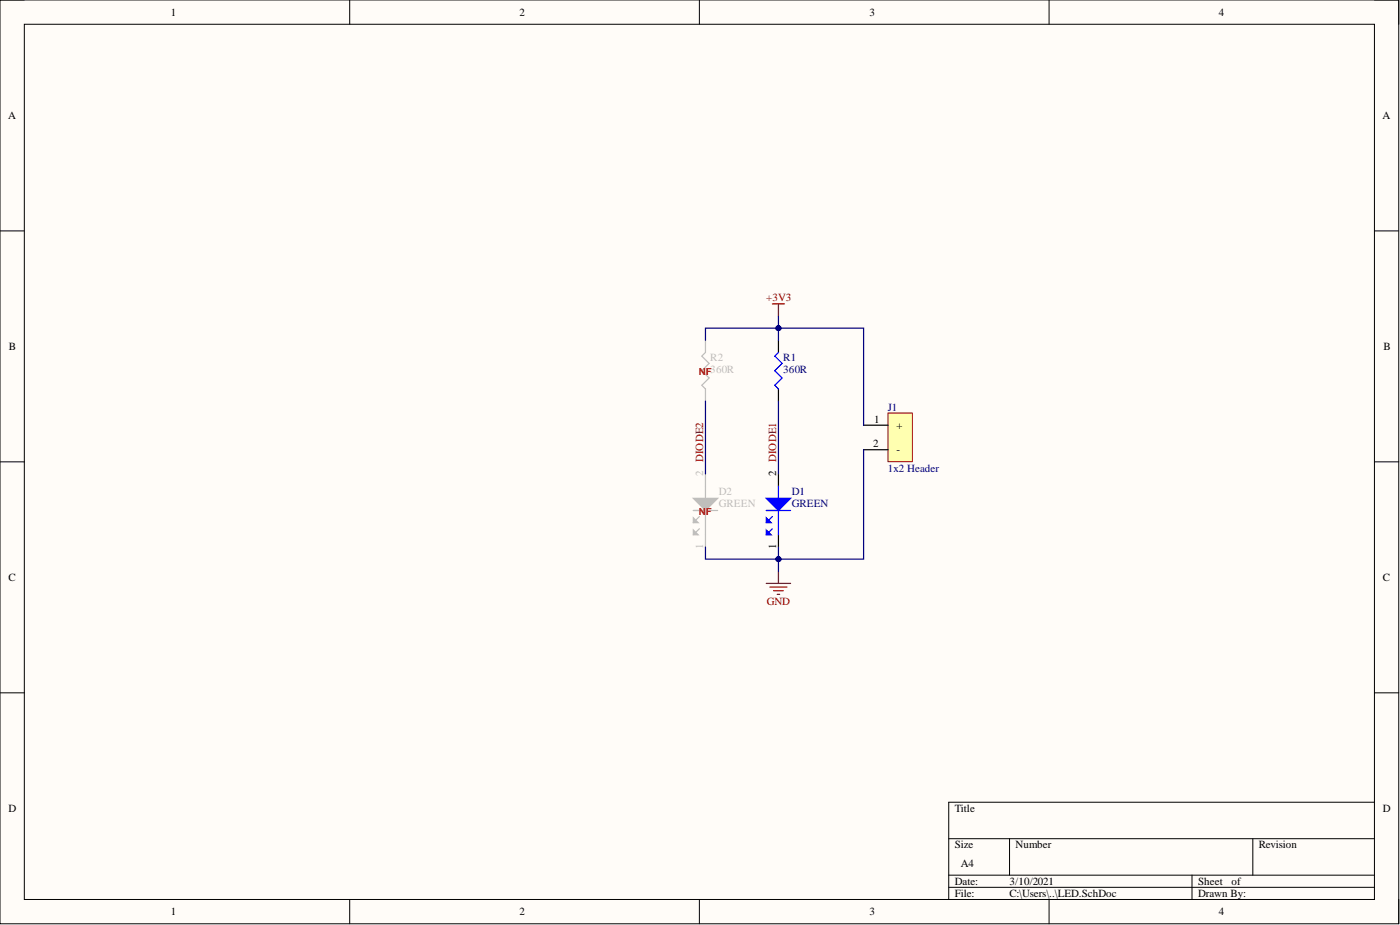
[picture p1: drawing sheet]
<svg xmlns="http://www.w3.org/2000/svg" width="292mm" height="193mm" viewBox="0 0 292 193" stroke-linecap="round" stroke-linejoin="round" font-family="sans-serif">
<path d="M0 0h291.8v192.7h-291.8z" fill-rule="evenodd" fill="#fffcf8"/>
<path d="M0 0h291.8v192.7h-291.8z" fill="none" stroke="#000" stroke-width=".21"/>
<path d="M5.1 5.1h281.7v182.5h-281.7z" fill-rule="evenodd" fill="#fffcf8"/>
<g fill="none" stroke="#000" stroke-width=".21">
<path d="M0 0h5.1M73 0v5.1M145.9 0v5.1M218.9 0v5.1M286.8 0h5v5.1M5.1 5.1h281.7v182.5h-281.7zM0 48.2h5.1M286.8 48.2h5M0 96.4h5.1M286.8 96.4h5M0 144.5h5.1M286.8 144.5h5"/>
<path d="M197.9 175h88.9M210.6 175v7.6M261.4 175v7.6M286.8 167.4h-88.9v20.2M73 187.6v5.1M145.9 187.6v5.1M197.9 182.6h88.9M197.9 185.1h88.9M218.9 187.6v5.1M248.7 182.6v5M291.8 187.6v5.1"/>
</g>
<path d="M185.3 86.2h5.1v10.1h-5.1z" fill-rule="evenodd" fill="#ffffb0"/>
<path d="M185.3 86.2h5.1v10.1h-5.1z" fill="none" stroke="#800000" stroke-width=".21"/>
<path d="M162.4 71v2.5M162.4 81.1v2.6M162.4 98.9v2.5M180.2 93.8h5.1M180.2 88.7h5.1M162.4 111.6v2.5" fill="none" stroke="#000" stroke-width=".25"/>
<path d="M162.4 73.5l-.7 .8 1.5 1.5-1.5 1.5 1.5 1.6-1.5 1.5 .7 .7M159.9 106.5h5.1M161.1 107.8l-1.2 1.2M162.4 101.4v2.6M162.4 106.5v5.1" fill="none" stroke="#00f" stroke-width=".25"/>
<path d="M159.9 104h5.1l-2.6 2.5z" fill="#00f"/>
<path d="M159.9 104h5.1l-2.6 2.5z" fill="none" stroke="#00f" stroke-width=".25"/>
<path d="M159.9 108l1 1h-1z" fill="#00f"/>
<path d="M159.9 108l1 1h-1zM161.1 110.3l-1.2 1.3" fill="none" stroke="#00f" stroke-width=".25"/>
<path d="M159.9 110.6l1 1h-1z" fill="#00f"/>
<path d="M159.9 110.6l1 1h-1z" fill="none" stroke="#00f" stroke-width=".25"/>
<path d="M161.1 63.4h2.6M162.4 63.4v2.5M162.4 119.2v2.5M159.9 121.7h5.1M160.6 122.5h3.6M161.4 123.2h2M162.2 124h.5" fill="none" stroke="#800000" stroke-width=".25"/>
<path d="M162.4 71v-2.5h17.8v20.2" fill="none" stroke="#000080" stroke-width=".25"/>
<circle cx="162.4" cy="68.5" r=".51" fill="#000080"/>
<circle cx="162.4" cy="68.5" r=".51" fill="none" stroke="#000080" stroke-width=".21"/>
<path d="M162.4 65.9v2.6M162.4 83.7v15.2" fill="none" stroke="#000080" stroke-width=".25"/>
<circle cx="162.4" cy="68.5" r=".51" fill="#000080"/>
<circle cx="162.4" cy="68.5" r=".51" fill="none" stroke="#000080" stroke-width=".21"/>
<path d="M180.2 93.8v22.8h-17.8v2.6" fill="none" stroke="#000080" stroke-width=".25"/>
<circle cx="162.4" cy="116.6" r=".51" fill="#000080"/>
<circle cx="162.4" cy="116.6" r=".51" fill="none" stroke="#000080" stroke-width=".21"/>
<path d="M162.4 114.1v2.5" fill="none" stroke="#000080" stroke-width=".25"/>
<circle cx="162.4" cy="116.6" r=".51" fill="#000080"/>
<circle cx="162.4" cy="116.6" r=".51" fill="none" stroke="#000080" stroke-width=".21"/>
<path d="M147.2 71v2.5l-.8 .8 1.6 1.5-1.6 1.5 1.6 1.6-1.6 1.5 .8 .7v2.6M147.2 98.9v5.1M144.7 106.5h5M145.9 107.8l-1.2 1.2M147.2 106.5v7.6" fill="none" stroke="#bfbebc" stroke-width=".25"/>
<path d="M144.7 104h5l-2.5 2.5z" fill="#bfbebc"/>
<path d="M144.7 104h5l-2.5 2.5z" fill="none" stroke="#bfbebc" stroke-width=".25"/>
<path d="M144.7 108l1 1h-1z" fill="#bfbebc"/>
<path d="M144.7 108l1 1h-1zM145.9 110.3l-1.2 1.3" fill="none" stroke="#bfbebc" stroke-width=".25"/>
<path d="M144.7 110.6l1 1h-1z" fill="#bfbebc"/>
<path d="M144.7 110.6l1 1h-1z" fill="none" stroke="#bfbebc" stroke-width=".25"/>
<path d="M162.4 68.5h-15.2v2.5M147.2 83.7v15.2" fill="none" stroke="#000080" stroke-width=".25"/>
<circle cx="162.4" cy="68.5" r=".51" fill="#000080"/>
<circle cx="162.4" cy="68.5" r=".51" fill="none" stroke="#000080" stroke-width=".21"/>
<path d="M147.2 114.1v2.5h15.2" fill="none" stroke="#000080" stroke-width=".25"/>
<circle cx="162.4" cy="116.6" r=".51" fill="#000080"/>
<circle cx="162.4" cy="116.6" r=".51" fill="none" stroke="#000080" stroke-width=".21"/>
<g font-size="2.3">
<text x="35.6" y="3.3">1</text>
<text x="108.4" y="3.3">2</text>
<text x="181.4" y="3.3">3</text>
<text x="254.3" y="3.3">4</text>
<text x="1.7" y="24.8">A</text>
<text x="288.5" y="24.8">A</text>
<text x="1.9" y="73">B</text>
<text x="288.6" y="73">B</text>
<text x="182.4" y="88.2">1</text>
<text x="187" y="89.5">+</text>
<text x="182.2" y="93.3">2</text>
<text x="187" y="94.6">-</text>
<text x="161.9" y="99.4" transform="rotate(-90 161.9 99.4)">2</text>
<text x="161.9" y="114.4" transform="rotate(-90 161.9 114.4)">1</text>
<text x="1.8" y="121.2">C</text>
<text x="288.5" y="121.2">C</text>
<text x="1.8" y="169.4">D</text>
<text x="199.2" y="169.4">Title</text>
<text x="288.5" y="169.4">D</text>
<text x="199.2" y="177">Size</text>
<text x="211.9" y="177">Number</text>
<text x="262.7" y="177">Revision</text>
<text x="199.2" y="184.6">Date:</text>
<text x="200.5" y="180.8">A4</text>
<text x="210.6" y="184.6">3/10/2021</text>
<text x="250" y="184.6">Sheet</text>
<text x="256.9" y="184.6">of</text>
<text x="35.6" y="190.9">1</text>
<text x="108.4" y="190.9">2</text>
<text x="181.4" y="190.9">3</text>
<text x="199.2" y="187.1">File:</text>
<text x="210.6" y="187.1">C:\Users\..\LED.SchDoc</text>
<text x="250" y="187.1">Drawn By:</text>
<text x="254.3" y="190.9">4</text>
</g>
<g font-size="2.3" fill="#800000">
<text x="159.9" y="62.9">+3V3</text>
<text x="146.7" y="96.4" transform="rotate(-90 146.7 96.4)">DIODE2</text>
<text x="161.9" y="96.4" transform="rotate(-90 161.9 96.4)">DIODE1</text>
<text x="160" y="126.3">GND</text>
</g>
<g font-size="2.3" fill="#bfbebc">
<text x="148.2" y="75.3">R2</text>
<text x="146.7" y="99.4" transform="rotate(-90 146.7 99.4)">2</text>
<text x="150" y="103.2">D2</text>
<text x="150" y="105.7">GREEN</text>
<text x="146.7" y="114.4" transform="rotate(-90 146.7 114.4)">1</text>
</g>
<g font-size="2.3" fill="#000080">
<text x="163.4" y="75.3">R1</text>
<text x="163.4" y="77.8">360R</text>
<text x="185.3" y="85.7">J1</text>
<text x="185.3" y="98.4">1x2 Header</text>
<text x="165.2" y="103.2">D1</text>
<text x="165.2" y="105.7">GREEN</text>
</g>
<g font-size="2" fill="#f00">
<text x="145.8" y="78.2">NF360R</text>
<text x="145.8" y="107.3">N</text>
<text x="147.3" y="107.3">F</text>
</g>
</svg>
